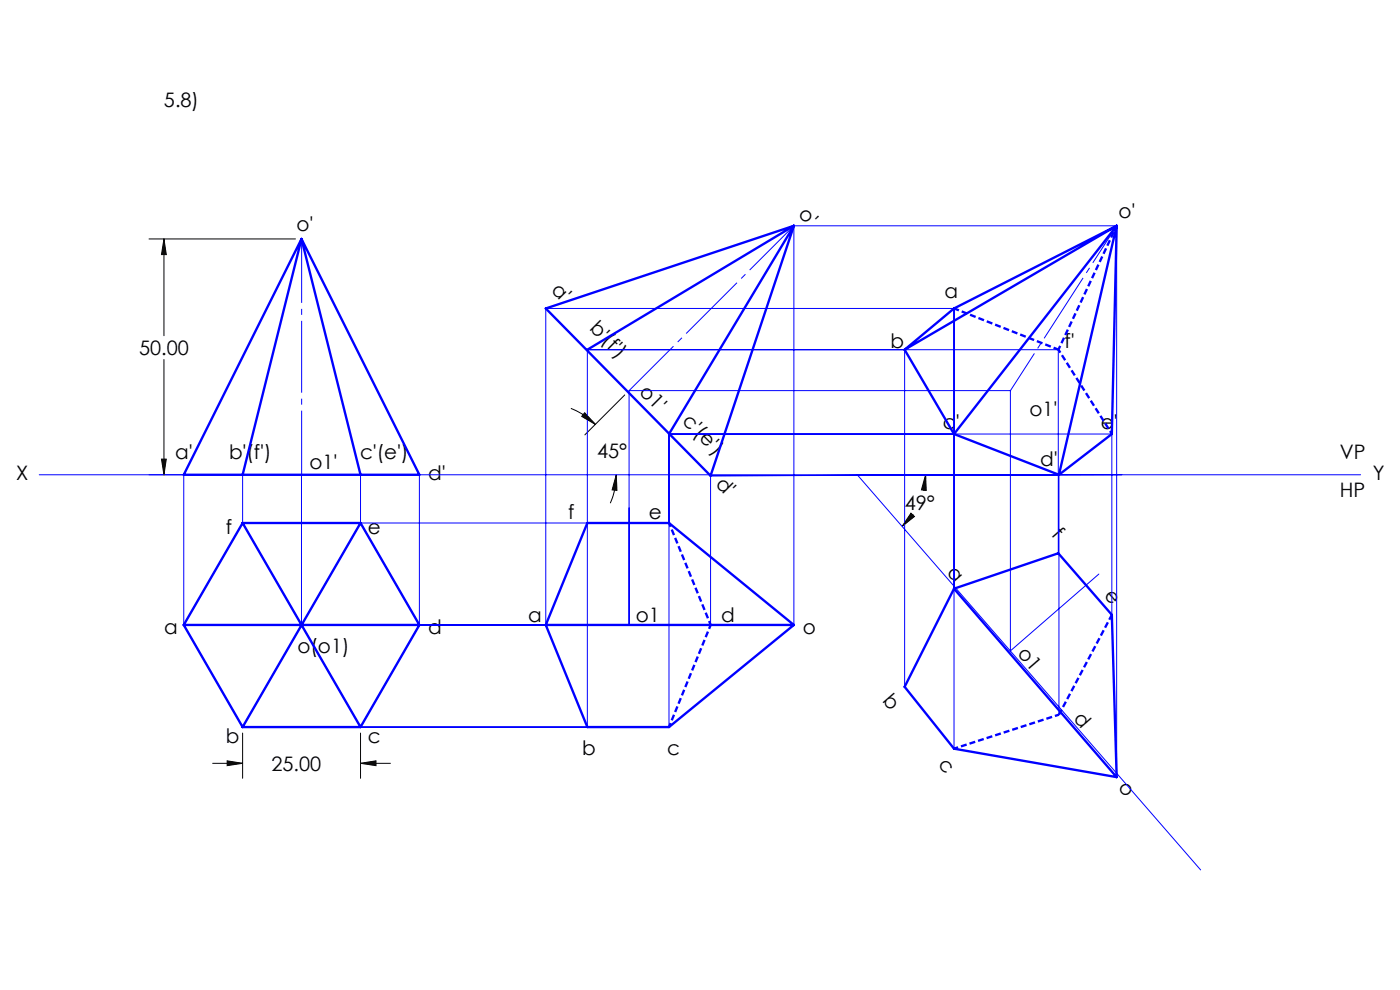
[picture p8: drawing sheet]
<svg xmlns="http://www.w3.org/2000/svg" width="297mm" height="210mm" viewBox="0 0 297 210" stroke-linecap="round" stroke-linejoin="round" font-family="sans-serif">
<g fill="none" stroke="#000" stroke-width=".21">
<path d="M31.6 50.7h31.1M34.8 50.7l.5 3.3h-1zM34.8 50.7v20.5M34.8 76.3v24.4M34.3 97.4h1l-.5 3.3zM121.1 86.6a14.8 14.8 0 0 1 5.2 3.4M124 87.6l2.3 2.4-2.9-1.7zM132.5 83.8l-8.4 8.4M31.6 100.7h31.1M130.7 100.7l.2 3.3-1-.1zM130.7 100.7a15.9 15.9 0 0 1-1.2 6M193.3 108.9l.7 .7-2.6 2z"/>
<path d="M193.7 109.1l-2.3 2.5M196.4 100.7l.1 3.3-1-.1zM196.4 100.7l-.1 1.7-.3 1.6M51.5 155.5v9.6M76.5 155.5v9.6M45.1 161.9h6.4M48.2 161.4l3.3 .5-3.3 .5zM76.5 161.9l3.3-.5v1zM76.5 161.9h6.3"/>
</g>
<path d="M64 100.7v-50" fill="none" stroke="#00f" stroke-width=".21" stroke-dasharray="15.2 1.3 1.3 1.3" stroke-dashoffset="1.7" stroke-linecap="butt"/>
<path d="M133.5 82.9l34.9-35" fill="none" stroke="#00f" stroke-width=".21" stroke-dasharray="15.2 1.3 1.3 1.3" stroke-dashoffset="1.9" stroke-linecap="butt"/>
<path d="M236.9 47.9l-22.5 35" fill="none" stroke="#00f" stroke-width=".21" stroke-dasharray="15.2 1.3 1.3 1.3" stroke-dashoffset="5.9" stroke-linecap="butt"/>
<path d="M236.9 47.9l-12.4 26.3M141.9 110.9l8.9 21.7M141.9 154.2l8.9-21.6M202.4 158.8l22.3-7.2" fill="none" stroke="#00f" stroke-width=".5" stroke-dasharray="1.3 .6" stroke-dashoffset=".4" stroke-linecap="butt"/>
<path d="M235.9 130.4l-11.2 21.2" fill="none" stroke="#00f" stroke-width=".5" stroke-dasharray="1.3 .6" stroke-dashoffset=".1" stroke-linecap="butt"/>
<path d="M202.4 65.4l22.1 8.8" fill="none" stroke="#00f" stroke-width=".5" stroke-dasharray="1.3 .6" stroke-dashoffset=".2" stroke-linecap="butt"/>
<path d="M235.9 92.1l-11.4-17.9" fill="none" stroke="#00f" stroke-width=".5" stroke-dasharray="1.3 .6" stroke-dashoffset=".5" stroke-linecap="butt"/>
<g fill="none" stroke="#00f" stroke-width=".21">
<path d="M191.9 74.2v71.5M8.3 100.7h280.3M39 100.7v31.9M51.5 110.9h90.4M51.5 110.9l-12.5 21.7M51.5 110.9l25 43.3 12.5-21.6M51.5 100.7v10.2M64 100.7v31.9M76.5 110.9l12.5 21.7M76.5 100.7v10.2M76.5 110.9l-25 43.3M89 100.7v31.9"/>
<path d="M181.9 100.7l72.8 83.8M224.5 117.4v-43.2h-99.9v80M224.6 100.7v50.9M238 100.7l-87.3 .2v31.7M39 132.6l12.5 21.6M39 132.6h129.4v-84.7h68.5v116.9M115.8 132.6v-67.2h86.6v93.4M233.1 121.8l-18.8 16.3v-55.2h-80.8v49.7M235.9 130.4v-38.3h-94v62.1h-90.4"/>
</g>
<g fill="none" stroke="#00f" stroke-width=".5">
<path d="M64 50.7l25 50h-50zM64 50.7l-12.5 50M64 50.7l12.5 50M168.4 47.9l-43.8 26.3M168.4 47.9l-26.5 44.2M236.9 47.9l-34.5 17.5-10.5 8.8M236.9 47.9l-45 26.3M236.9 47.9l-1 44.2-11.3 8.6M236.9 47.9l-12.3 52.8M236.9 47.9l-34.5 44.2M115.8 65.4l52.6-17.5-17.7 53zM191.9 74.2l10.5 17.9"/>
<path d="M202.4 92.1l22.2 8.6M51.5 110.9l-12.5 21.7M51.5 110.9h25M51.5 110.9l25 43.3M76.5 110.9l12.5 21.7M76.5 110.9l-25 43.3M39 132.6l12.5 21.6M39 132.6h50M89 132.6l-12.5 21.6M115.8 132.6l8.8-21.7h17.3l26.5 21.7M115.8 132.6l8.8 21.6h17.3l26.5-21.6M115.8 132.6h52.6"/>
<path d="M202.4 124.9l22.1-7.5 11.4 13 1 34.4M202.4 124.9l-10.5 20.8 10.5 13.1 34.5 6M202.4 124.9l34.5 39.9M51.5 154.2h25"/>
</g>
<path d="M48.2 161.4l3.3 .5-3.3 .5zM76.5 161.9l3.3-.5v1zM34.8 50.7l.5 3.3h-1zM34.3 97.4h1l-.5 3.3zM193.3 108.9l.7 .7-2.6 2zM196.4 100.7l.1 3.3-1-.1zM130.7 100.7l.2 3.3-1-.1zM124 87.6l2.3 2.4-2.9-1.7z" fill="#000"/>
<g font-size="4.2">
<text x="34.8" y="22.7">5.8)</text>
<text x="169.2" y="45.7" transform="rotate(45 169.2 45.7)">o'</text>
<text x="237.3" y="46.3">o'</text>
<text x="62.9" y="49">o'</text>
<text x="116.8" y="61.7" transform="rotate(45 116.8 61.7)">a'</text>
<text x="200.4" y="63.2">a</text>
<text x="124.9" y="69.8" transform="rotate(45 124.9 69.8)">b'(f')</text>
<text x="29.5" y="75.3">50.00</text>
<text x="188.9" y="73.7">b</text>
<text x="225.8" y="73.7">f'</text>
<text x="135.5" y="83.3" transform="rotate(45 135.5 83.3)">o1'</text>
<text x="144.5" y="89.4" transform="rotate(45 144.5 89.4)">c'(e')</text>
<text x="218.4" y="88.2">o1'</text>
<text x="200" y="91.1">c'</text>
<text x="233.5" y="91.1">e'</text>
<text x="3.4" y="101.8">X</text>
<text x="37.1" y="97.4">a'</text>
<text x="48.6" y="97.4">b'(f')</text>
<text x="65.6" y="99.5">o1'</text>
<text x="76.4" y="97.4">c'(e')</text>
<text x="90.9" y="101.8">d'</text>
<text x="126.6" y="97.1">45°</text>
<text x="220.7" y="98.8">d'</text>
<text x="284.2" y="97.4">VP</text>
<text x="291.2" y="101.8">Y</text>
<text x="151.6" y="102.8" transform="rotate(45 151.6 102.8)">d'</text>
<text x="284.2" y="105.3">HP</text>
<text x="47.9" y="113.3">f</text>
<text x="78" y="113.3">e</text>
<text x="120.6" y="110">f</text>
<text x="137.6" y="110">e</text>
<text x="192" y="108.1">49°</text>
<text x="222.9" y="113.5" transform="rotate(49 222.9 113.5)">f</text>
<text x="200.7" y="121.5" transform="rotate(49 200.7 121.5)">a</text>
<text x="234.1" y="126.4" transform="rotate(49 234.1 126.4)">e</text>
<text x="34.8" y="134.5">a</text>
<text x="90.9" y="134.5">d</text>
<text x="112" y="132">a</text>
<text x="134.9" y="132">o1</text>
<text x="153" y="132">d</text>
<text x="170.3" y="134.5">o</text>
<text x="63.1" y="138.5">o(o1)</text>
<text x="215.7" y="138.7" transform="rotate(49 215.7 138.7)">o1</text>
<text x="187" y="148.6" transform="rotate(49 187 148.6)">b</text>
<text x="227.6" y="152.5" transform="rotate(49 227.6 152.5)">d</text>
<text x="47.9" y="157.7">b</text>
<text x="78" y="157.7">c</text>
<text x="123.5" y="160.1">b</text>
<text x="141.5" y="160.1">c</text>
<text x="57.6" y="163.5">25.00</text>
<text x="198.9" y="162.2" transform="rotate(49 198.9 162.2)">c</text>
<text x="237.1" y="167.2" transform="rotate(49 237.1 167.2)">o</text>
</g>
</svg>
